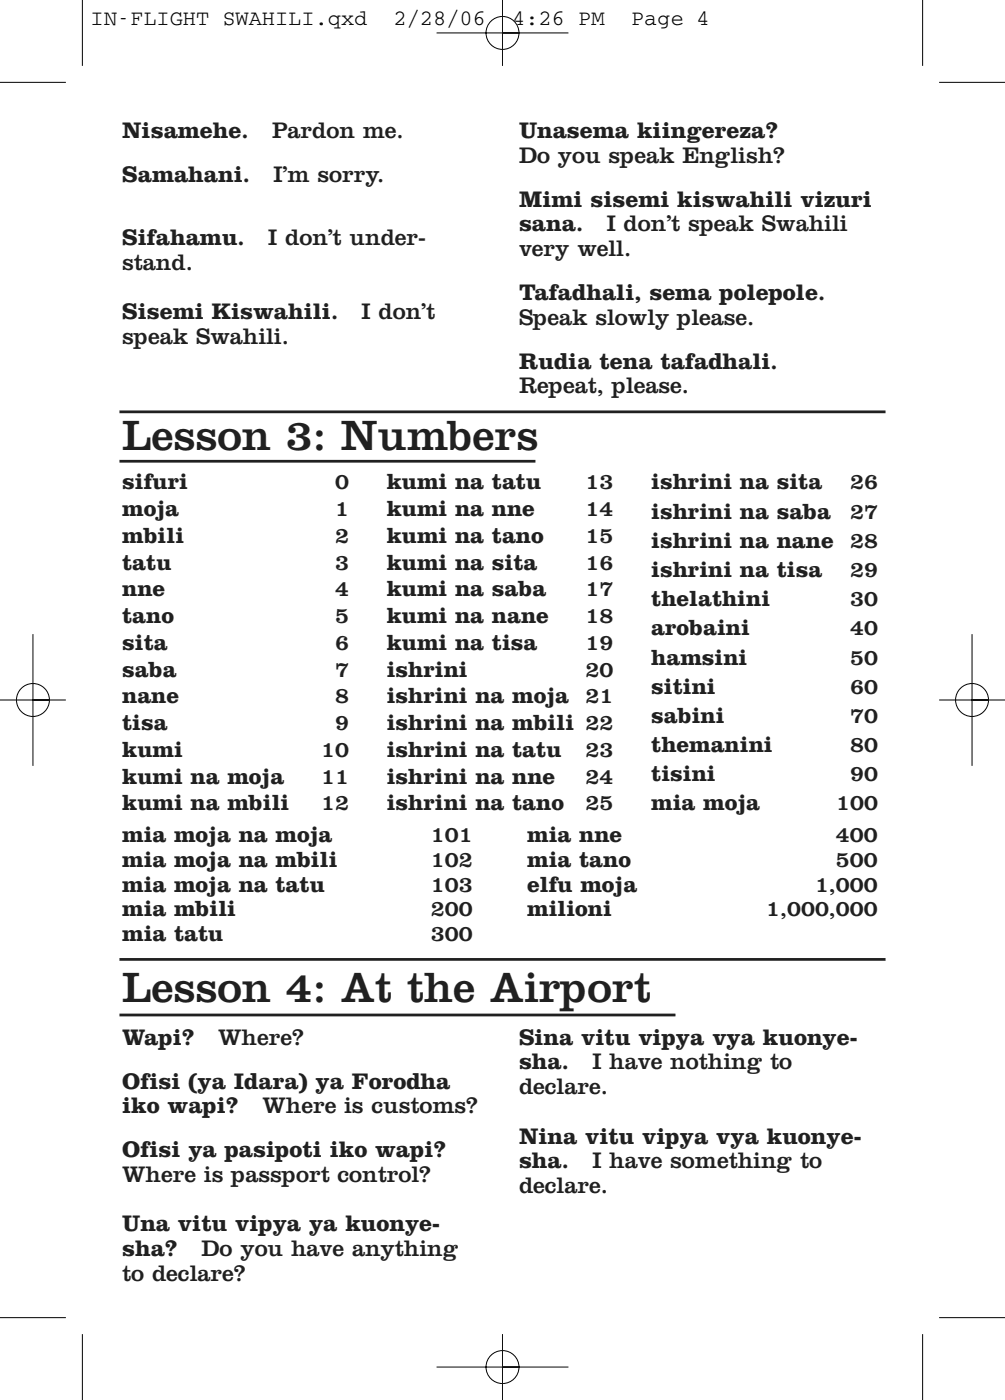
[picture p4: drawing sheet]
<svg xmlns="http://www.w3.org/2000/svg" width="129mm" height="180mm" viewBox="0 0 129 180" stroke-linecap="round" stroke-linejoin="round" font-family="sans-serif">
<path d="M15.3 59.3h53.5M15.3 52.9h98.5" fill="none" stroke="#231f20" stroke-width=".35"/>
<path d="M15.3 124.5h98.5v6.9h-98.5z" fill="#fff"/>
<path d="M15.3 123.3h98.5M15.3 130.4h71.5" fill="none" stroke="#231f20" stroke-width=".35"/>
<g fill="#fff">
<path d="M15.3 131.9h98.5v33.7h-98.5z"/>
<path d="M10.2 -.1h82.4v4.7h-82.4z"/>
</g>
<g fill="none" stroke="#fff" stroke-width=".18">
<path d="M0 10.6h8.5M10.6 0v8.5M56.1 4.2h16.9M64.6 4.2h2.1a2.12 2.12 0 0 1-3 2 2.12 2.12 0 0 1-.5-3.6 2.12 2.12 0 0 1 3.4 1.1l.1 .5M64.6 0v8.5M118.5 0v8.5M120.6 10.6h8.5M0 90h8.5M4.2 90h2.1a2.12 2.12 0 0 1-3 1.9 2.12 2.12 0 0 1-.4-3.6 2.12 2.12 0 0 1 3.4 1.1v.6M4.2 81.5v16.9M120.6 90h8.5M124.9 90h2.1a2.12 2.12 0 0 1-3 1.9 2.12 2.12 0 0 1-.5-3.6 2.12 2.12 0 0 1 3.4 1.1l.1 .6"/>
<path d="M124.9 81.5v16.9M0 169.3h8.5M10.6 171.4v8.5M56.1 175.7h16.9M64.6 175.7h2.1a2.12 2.12 0 0 1-3 1.9 2.12 2.12 0 0 1-.5-3.5 2.12 2.12 0 0 1 3.4 1l.1 .6M64.6 171.4v8.5M118.5 171.4v8.5M120.6 169.3h8.5"/>
</g>
<g fill="none" stroke="#000" stroke-width=".13">
<path d="M0 10.6h8.5M10.6 0v8.5M56.1 4.2h16.9M64.6 4.2h2.1a2.12 2.12 0 0 1-3 2 2.12 2.12 0 0 1-.5-3.6 2.12 2.12 0 0 1 3.4 1.1l.1 .5M64.6 0v8.5M118.5 0v8.5M120.6 10.6h8.5M0 90h8.5M4.2 90h2.1a2.12 2.12 0 0 1-3 1.9 2.12 2.12 0 0 1-.4-3.6 2.12 2.12 0 0 1 3.4 1.1v.6M4.2 81.5v16.9M120.6 90h8.5M124.9 90h2.1a2.12 2.12 0 0 1-3 1.9 2.12 2.12 0 0 1-.5-3.6 2.12 2.12 0 0 1 3.4 1.1l.1 .6"/>
<path d="M124.9 81.5v16.9M0 169.3h8.5M10.6 171.4v8.5M56.1 175.7h16.9M64.6 175.7h2.1a2.12 2.12 0 0 1-3 1.9 2.12 2.12 0 0 1-.5-3.5 2.12 2.12 0 0 1 3.4 1l.1 .6M64.6 171.4v8.5M118.5 171.4v8.5M120.6 169.3h8.5"/>
</g>
<g font-size="5.6" fill="#231f20">
<text x="15.7" y="57.8">Lesson 3: Numbers</text>
<text x="15.7" y="128.7">Lesson 4: At the Airport</text>
</g>
<g font-size="3" fill="#231f20">
<text x="15.7" y="17.7">Nisamehe.</text>
<text x="35" y="17.7">Pardon me.</text>
<text x="66.7" y="17.7">Unasema kiingereza?</text>
<text x="15.7" y="23.4">Samahani.</text>
<text x="35.1" y="23.4">I’m sorry.</text>
<text x="66.7" y="20.9">Do you speak English?</text>
<text x="66.7" y="26.6">Mimi sisemi kiswahili vizuri</text>
<text x="66.7" y="29.7">sana.</text>
<text x="77.9" y="29.7">I don’t speak Swahili</text>
<text x="15.7" y="31.5">Sifahamu.</text>
<text x="15.7" y="34.7">stand.</text>
<text x="34.5" y="31.5">I don’t under-</text>
<text x="66.7" y="32.9">very well.</text>
<text x="15.7" y="41">Sisemi Kiswahili.</text>
<text x="46.5" y="41">I don’t</text>
<text x="66.7" y="38.6">Tafadhali, sema polepole.</text>
<text x="66.7" y="41.7">Speak slowly please.</text>
<text x="15.7" y="44.2">speak Swahili.</text>
<text x="66.7" y="47.4">Rudia tena tafadhali.</text>
<text x="66.7" y="50.5">Repeat, please.</text>
<text x="15.7" y="134.3">Wapi?</text>
<text x="28" y="134.3">Where?</text>
<text x="66.7" y="134.3">Sina vitu vipya vya kuonye-</text>
<text x="66.7" y="137.4">sha.</text>
<text x="76.1" y="137.4">I have nothing to</text>
<text x="15.7" y="139.9">Ofisi (ya Idara) ya Forodha</text>
<text x="15.7" y="143.1">iko wapi?</text>
<text x="33.7" y="143.1">Where is customs?</text>
<text x="66.7" y="140.6">declare.</text>
<text x="15.7" y="148.7">Ofisi ya pasipoti iko wapi?</text>
<text x="66.7" y="147">Nina vitu vipya vya kuonye-</text>
<text x="15.7" y="151.9">Where is passport control?</text>
<text x="66.7" y="153.3">declare.</text>
<text x="66.7" y="150.1">sha.</text>
<text x="76.1" y="150.1">I have something to</text>
<text x="15.7" y="158.2">Una vitu vipya ya kuonye-</text>
<text x="15.7" y="161.4">sha?</text>
<text x="25.9" y="161.4">Do you have anything</text>
<text x="15.7" y="164.6">to declare?</text>
</g>
<g font-size="2.9" fill="#231f20">
<text x="15.7" y="62.9">sifuri</text>
<text x="43" y="62.9">0</text>
<text x="49.7" y="62.9">kumi na tatu</text>
<text x="75.2" y="62.9">13</text>
<text x="83.7" y="62.9">ishrini na sita</text>
<text x="109.2" y="62.9">26</text>
<text x="15.7" y="66.3">moja</text>
<text x="15.7" y="69.8">mbili</text>
<text x="43" y="66.3">1</text>
<text x="43" y="69.8">2</text>
<text x="49.7" y="66.3">kumi na nne</text>
<text x="49.7" y="69.8">kumi na tano</text>
<text x="75.2" y="66.3">14</text>
<text x="75.2" y="69.8">15</text>
<text x="83.7" y="66.7">ishrini na saba</text>
<text x="83.7" y="70.4">ishrini na nane</text>
<text x="109.2" y="66.7">27</text>
<text x="109.2" y="70.4">28</text>
<text x="15.7" y="73.2">tatu</text>
<text x="15.7" y="76.7">nne</text>
<text x="43" y="73.2">3</text>
<text x="43" y="76.7">4</text>
<text x="49.7" y="73.2">kumi na sita</text>
<text x="49.7" y="76.7">kumi na saba</text>
<text x="75.2" y="73.2">16</text>
<text x="75.2" y="76.7">17</text>
<text x="83.7" y="74.2">ishrini na tisa</text>
<text x="83.7" y="77.9">thelathini</text>
<text x="109.2" y="74.2">29</text>
<text x="109.2" y="77.9">30</text>
<text x="15.7" y="80.1">tano</text>
<text x="15.7" y="83.5">sita</text>
<text x="43" y="80.1">5</text>
<text x="43" y="83.5">6</text>
<text x="49.7" y="80.1">kumi na nane</text>
<text x="49.7" y="83.5">kumi na tisa</text>
<text x="75.2" y="80.1">18</text>
<text x="75.2" y="83.5">19</text>
<text x="83.7" y="81.7">arobaini</text>
<text x="109.2" y="81.7">40</text>
<text x="15.7" y="87">saba</text>
<text x="43" y="87">7</text>
<text x="49.7" y="87">ishrini</text>
<text x="75.2" y="87">20</text>
<text x="83.7" y="85.4">hamsini</text>
<text x="83.7" y="89.2">sitini</text>
<text x="109.2" y="85.4">50</text>
<text x="109.2" y="89.2">60</text>
<text x="15.7" y="90.4">nane</text>
<text x="15.7" y="93.8">tisa</text>
<text x="43" y="90.4">8</text>
<text x="43" y="93.8">9</text>
<text x="49.7" y="90.4">ishrini na moja</text>
<text x="49.7" y="93.8">ishrini na mbili 22</text>
<text x="75.2" y="90.4">21</text>
<text x="83.7" y="92.9">sabini</text>
<text x="109.2" y="92.9">70</text>
<text x="15.7" y="97.3">kumi</text>
<text x="15.7" y="100.7">kumi na moja</text>
<text x="41.3" y="97.3">10</text>
<text x="41.3" y="100.7">11</text>
<text x="49.7" y="97.3">ishrini na tatu</text>
<text x="49.7" y="100.7">ishrini na nne</text>
<text x="75.2" y="97.3">23</text>
<text x="75.2" y="100.7">24</text>
<text x="83.7" y="96.7">themanini</text>
<text x="83.7" y="100.4">tisini</text>
<text x="109.2" y="96.7">80</text>
<text x="109.2" y="100.4">90</text>
<text x="15.7" y="104.2">kumi na mbili</text>
<text x="41.3" y="104.2">12</text>
<text x="49.7" y="104.2">ishrini na tano</text>
<text x="75.2" y="104.2">25</text>
<text x="83.7" y="104.2">mia moja</text>
<text x="107.4" y="104.2">100</text>
<text x="15.7" y="108.3">mia moja na moja</text>
<text x="15.7" y="111.4">mia moja na mbili</text>
<text x="55.4" y="108.3">101</text>
<text x="55.4" y="111.4">102</text>
<text x="67.7" y="108.3">mia nne</text>
<text x="67.7" y="111.4">mia tano</text>
<text x="107.4" y="108.3">400</text>
<text x="107.4" y="111.4">500</text>
<text x="15.7" y="114.6">mia moja na tatu</text>
<text x="15.7" y="117.8">mia mbili</text>
<text x="55.4" y="114.6">103</text>
<text x="55.4" y="117.8">200</text>
<text x="67.7" y="114.6">elfu moja</text>
<text x="67.7" y="117.8">milioni</text>
<text x="98.4" y="117.8">1,000,000</text>
<text x="104.7" y="114.6">1,000</text>
<text x="15.7" y="121">mia tatu</text>
<text x="55.4" y="121">300</text>
</g>
<g font-size="2.8">
<text x="11.6" y="3.2">IN-FLIGHT SWAHILI.qxd</text>
<text x="50.6" y="3.2">2/28/06</text>
<text x="65.8" y="3.2">4:26 PM</text>
<text x="81.1" y="3.2">Page 4</text>
</g>
</svg>
